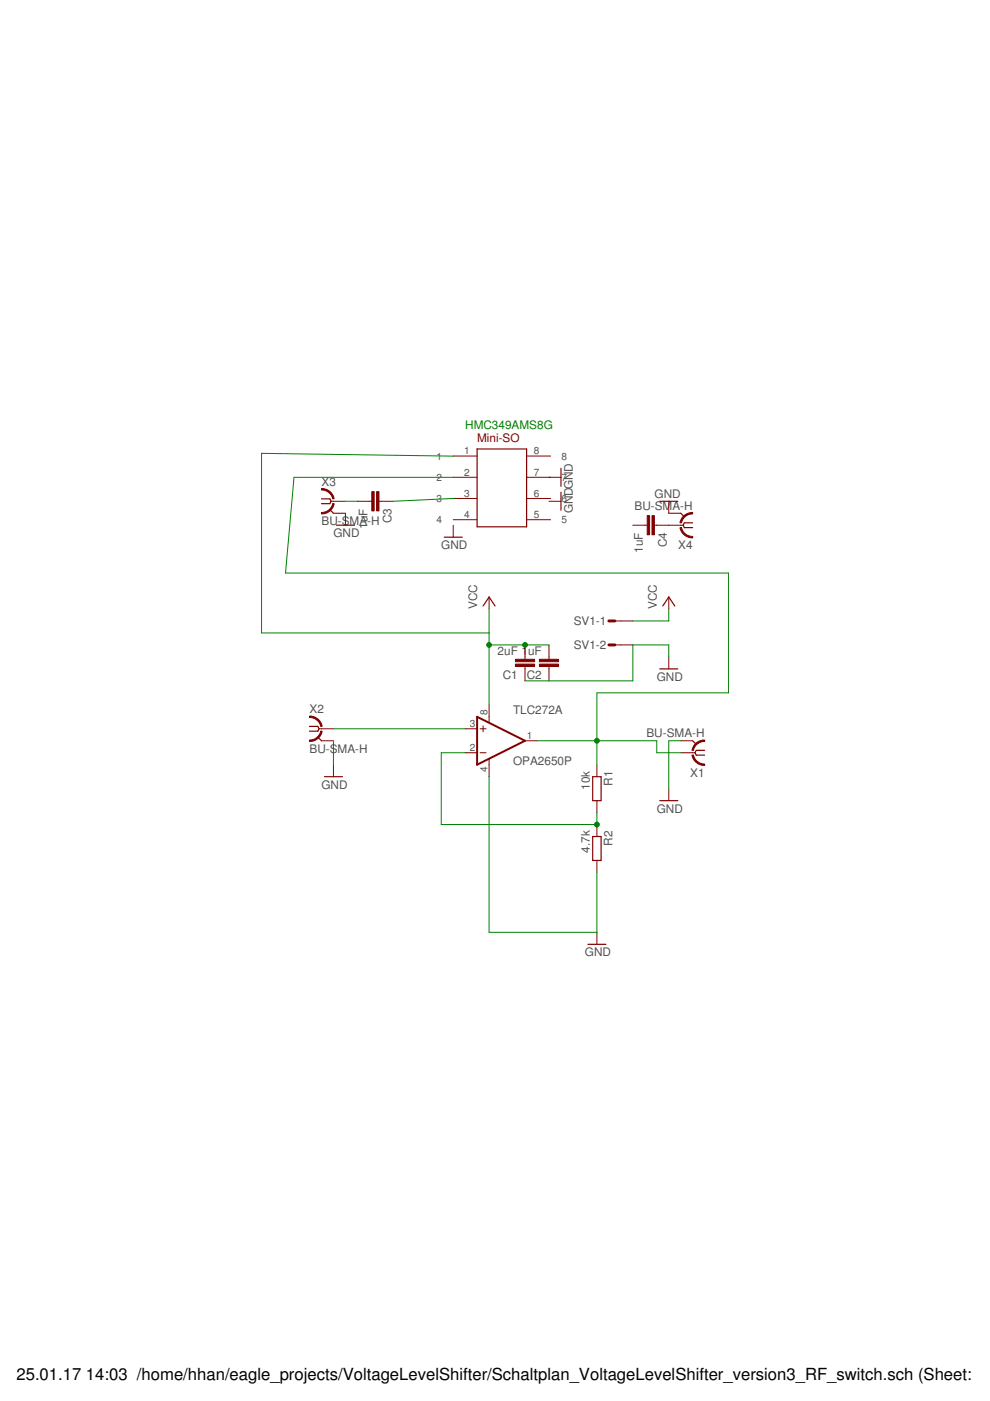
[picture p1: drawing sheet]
<?xml version="1.0" encoding="utf-8"?>
<!DOCTYPE eagle SYSTEM "eagle.dtd">
<eagle version="7.6.0">
<drawing>
<settings>
<setting alwaysvectorfont="no"/>
<setting verticaltext="up"/>
</settings>
<grid distance="0.1" unitdist="inch" unit="inch" style="lines" multiple="1" display="no" altdistance="0.01" altunitdist="inch" altunit="inch"/>
<schematic xreflabel="%F%N/%S.%C%R" xrefpart="/%S.%C%R">
<libraries>
<library name="rcl">
<symbols>
<symbol name="R-EU">
<wire x1="-2.54" y1="-0.889" x2="2.54" y2="-0.889" width="0.254" layer="94"/>
<wire x1="2.54" y1="0.889" x2="-2.54" y2="0.889" width="0.254" layer="94"/>
<wire x1="2.54" y1="-0.889" x2="2.54" y2="0.889" width="0.254" layer="94"/>
<wire x1="-2.54" y1="-0.889" x2="-2.54" y2="0.889" width="0.254" layer="94"/>
<text x="-3.81" y="1.4986" size="1.778" layer="95">&gt;NAME</text>
<text x="-3.81" y="-3.302" size="1.778" layer="96">&gt;VALUE</text>
<pin name="2" x="5.08" y="0" visible="off" length="short" direction="pas" swaplevel="1" rot="R180"/>
<pin name="1" x="-5.08" y="0" visible="off" length="short" direction="pas" swaplevel="1"/>
</symbol>
<symbol name="C-EU">
<wire x1="0" y1="0" x2="0" y2="-0.508" width="0.1524" layer="94"/>
<wire x1="0" y1="-2.54" x2="0" y2="-2.032" width="0.1524" layer="94"/>
<text x="1.524" y="0.381" size="1.778" layer="95">&gt;NAME</text>
<text x="1.524" y="-4.699" size="1.778" layer="96">&gt;VALUE</text>
<rectangle x1="-2.032" y1="-2.032" x2="2.032" y2="-1.524" layer="94"/>
<rectangle x1="-2.032" y1="-1.016" x2="2.032" y2="-0.508" layer="94"/>
<pin name="1" x="0" y="2.54" visible="off" length="short" direction="pas" swaplevel="1" rot="R270"/>
<pin name="2" x="0" y="-5.08" visible="off" length="short" direction="pas" swaplevel="1" rot="R90"/>
</symbol>
</symbols>
<devicesets>
<deviceset name="R-EU_" prefix="R" uservalue="yes">
<gates>
<gate name="G$1" symbol="R-EU" x="0" y="0"/>
</gates>
<devices>
<device name="R0402" package="R0402">
<connects>
<connect gate="G$1" pin="1" pad="1"/>
<connect gate="G$1" pin="2" pad="2"/>
</connects>
<technologies>
<technology name=""/>
</technologies>
</device>
<device name="R0603" package="R0603">
<connects>
<connect gate="G$1" pin="1" pad="1"/>
<connect gate="G$1" pin="2" pad="2"/>
</connects>
<technologies>
<technology name=""/>
</technologies>
</device>
<device name="R0805" package="R0805">
<connects>
<connect gate="G$1" pin="1" pad="1"/>
<connect gate="G$1" pin="2" pad="2"/>
</connects>
<technologies>
<technology name=""/>
</technologies>
</device>
<device name="R0805W" package="R0805W">
<connects>
<connect gate="G$1" pin="1" pad="1"/>
<connect gate="G$1" pin="2" pad="2"/>
</connects>
<technologies>
<technology name=""/>
</technologies>
</device>
<device name="R1005" package="R1005">
<connects>
<connect gate="G$1" pin="1" pad="1"/>
<connect gate="G$1" pin="2" pad="2"/>
</connects>
<technologies>
<technology name=""/>
</technologies>
</device>
<device name="R1206" package="R1206">
<connects>
<connect gate="G$1" pin="1" pad="1"/>
<connect gate="G$1" pin="2" pad="2"/>
</connects>
<technologies>
<technology name=""/>
</technologies>
</device>
<device name="R1206W" package="R1206W">
<connects>
<connect gate="G$1" pin="1" pad="1"/>
<connect gate="G$1" pin="2" pad="2"/>
</connects>
<technologies>
<technology name=""/>
</technologies>
</device>
<device name="R1210" package="R1210">
<connects>
<connect gate="G$1" pin="1" pad="1"/>
<connect gate="G$1" pin="2" pad="2"/>
</connects>
<technologies>
<technology name=""/>
</technologies>
</device>
<device name="R1210W" package="R1210W">
<connects>
<connect gate="G$1" pin="1" pad="1"/>
<connect gate="G$1" pin="2" pad="2"/>
</connects>
<technologies>
<technology name=""/>
</technologies>
</device>
<device name="R2010" package="R2010">
<connects>
<connect gate="G$1" pin="1" pad="1"/>
<connect gate="G$1" pin="2" pad="2"/>
</connects>
<technologies>
<technology name=""/>
</technologies>
</device>
<device name="R2010W" package="R2010W">
<connects>
<connect gate="G$1" pin="1" pad="1"/>
<connect gate="G$1" pin="2" pad="2"/>
</connects>
<technologies>
<technology name=""/>
</technologies>
</device>
<device name="R2012" package="R2012">
<connects>
<connect gate="G$1" pin="1" pad="1"/>
<connect gate="G$1" pin="2" pad="2"/>
</connects>
<technologies>
<technology name=""/>
</technologies>
</device>
<device name="R2012W" package="R2012W">
<connects>
<connect gate="G$1" pin="1" pad="1"/>
<connect gate="G$1" pin="2" pad="2"/>
</connects>
<technologies>
<technology name=""/>
</technologies>
</device>
<device name="R2512" package="R2512">
<connects>
<connect gate="G$1" pin="1" pad="1"/>
<connect gate="G$1" pin="2" pad="2"/>
</connects>
<technologies>
<technology name=""/>
</technologies>
</device>
<device name="R2512W" package="R2512W">
<connects>
<connect gate="G$1" pin="1" pad="1"/>
<connect gate="G$1" pin="2" pad="2"/>
</connects>
<technologies>
<technology name=""/>
</technologies>
</device>
<device name="R3216" package="R3216">
<connects>
<connect gate="G$1" pin="1" pad="1"/>
<connect gate="G$1" pin="2" pad="2"/>
</connects>
<technologies>
<technology name=""/>
</technologies>
</device>
<device name="R3216W" package="R3216W">
<connects>
<connect gate="G$1" pin="1" pad="1"/>
<connect gate="G$1" pin="2" pad="2"/>
</connects>
<technologies>
<technology name=""/>
</technologies>
</device>
<device name="R3225" package="R3225">
<connects>
<connect gate="G$1" pin="1" pad="1"/>
<connect gate="G$1" pin="2" pad="2"/>
</connects>
<technologies>
<technology name=""/>
</technologies>
</device>
<device name="R3225W" package="R3225W">
<connects>
<connect gate="G$1" pin="1" pad="1"/>
<connect gate="G$1" pin="2" pad="2"/>
</connects>
<technologies>
<technology name=""/>
</technologies>
</device>
<device name="R5025" package="R5025">
<connects>
<connect gate="G$1" pin="1" pad="1"/>
<connect gate="G$1" pin="2" pad="2"/>
</connects>
<technologies>
<technology name=""/>
</technologies>
</device>
<device name="R5025W" package="R5025W">
<connects>
<connect gate="G$1" pin="1" pad="1"/>
<connect gate="G$1" pin="2" pad="2"/>
</connects>
<technologies>
<technology name=""/>
</technologies>
</device>
<device name="R6332" package="R6332">
<connects>
<connect gate="G$1" pin="1" pad="1"/>
<connect gate="G$1" pin="2" pad="2"/>
</connects>
<technologies>
<technology name=""/>
</technologies>
</device>
<device name="R6332W" package="R6332W">
<connects>
<connect gate="G$1" pin="1" pad="1"/>
<connect gate="G$1" pin="2" pad="2"/>
</connects>
<technologies>
<technology name=""/>
</technologies>
</device>
<device name="M0805" package="M0805">
<connects>
<connect gate="G$1" pin="1" pad="1"/>
<connect gate="G$1" pin="2" pad="2"/>
</connects>
<technologies>
<technology name=""/>
</technologies>
</device>
<device name="M1206" package="M1206">
<connects>
<connect gate="G$1" pin="1" pad="1"/>
<connect gate="G$1" pin="2" pad="2"/>
</connects>
<technologies>
<technology name=""/>
</technologies>
</device>
<device name="M1406" package="M1406">
<connects>
<connect gate="G$1" pin="1" pad="1"/>
<connect gate="G$1" pin="2" pad="2"/>
</connects>
<technologies>
<technology name=""/>
</technologies>
</device>
<device name="M2012" package="M2012">
<connects>
<connect gate="G$1" pin="1" pad="1"/>
<connect gate="G$1" pin="2" pad="2"/>
</connects>
<technologies>
<technology name=""/>
</technologies>
</device>
<device name="M2309" package="M2309">
<connects>
<connect gate="G$1" pin="1" pad="1"/>
<connect gate="G$1" pin="2" pad="2"/>
</connects>
<technologies>
<technology name=""/>
</technologies>
</device>
<device name="M3216" package="M3216">
<connects>
<connect gate="G$1" pin="1" pad="1"/>
<connect gate="G$1" pin="2" pad="2"/>
</connects>
<technologies>
<technology name=""/>
</technologies>
</device>
<device name="M3516" package="M3516">
<connects>
<connect gate="G$1" pin="1" pad="1"/>
<connect gate="G$1" pin="2" pad="2"/>
</connects>
<technologies>
<technology name=""/>
</technologies>
</device>
<device name="M5923" package="M5923">
<connects>
<connect gate="G$1" pin="1" pad="1"/>
<connect gate="G$1" pin="2" pad="2"/>
</connects>
<technologies>
<technology name=""/>
</technologies>
</device>
<device name="0204/5" package="0204/5">
<connects>
<connect gate="G$1" pin="1" pad="1"/>
<connect gate="G$1" pin="2" pad="2"/>
</connects>
<technologies>
<technology name=""/>
</technologies>
</device>
<device name="0204/7" package="0204/7">
<connects>
<connect gate="G$1" pin="1" pad="1"/>
<connect gate="G$1" pin="2" pad="2"/>
</connects>
<technologies>
<technology name=""/>
</technologies>
</device>
<device name="0204/2V" package="0204V">
<connects>
<connect gate="G$1" pin="1" pad="1"/>
<connect gate="G$1" pin="2" pad="2"/>
</connects>
<technologies>
<technology name=""/>
</technologies>
</device>
<device name="0207/10" package="0207/10">
<connects>
<connect gate="G$1" pin="1" pad="1"/>
<connect gate="G$1" pin="2" pad="2"/>
</connects>
<technologies>
<technology name=""/>
</technologies>
</device>
<device name="0207/12" package="0207/12">
<connects>
<connect gate="G$1" pin="1" pad="1"/>
<connect gate="G$1" pin="2" pad="2"/>
</connects>
<technologies>
<technology name=""/>
</technologies>
</device>
<device name="0207/15" package="0207/15">
<connects>
<connect gate="G$1" pin="1" pad="1"/>
<connect gate="G$1" pin="2" pad="2"/>
</connects>
<technologies>
<technology name=""/>
</technologies>
</device>
<device name="0207/2V" package="0207/2V">
<connects>
<connect gate="G$1" pin="1" pad="1"/>
<connect gate="G$1" pin="2" pad="2"/>
</connects>
<technologies>
<technology name=""/>
</technologies>
</device>
<device name="0207/5V" package="0207/5V">
<connects>
<connect gate="G$1" pin="1" pad="1"/>
<connect gate="G$1" pin="2" pad="2"/>
</connects>
<technologies>
<technology name=""/>
</technologies>
</device>
<device name="0207/7" package="0207/7">
<connects>
<connect gate="G$1" pin="1" pad="1"/>
<connect gate="G$1" pin="2" pad="2"/>
</connects>
<technologies>
<technology name=""/>
</technologies>
</device>
<device name="0309/10" package="0309/10">
<connects>
<connect gate="G$1" pin="1" pad="1"/>
<connect gate="G$1" pin="2" pad="2"/>
</connects>
<technologies>
<technology name=""/>
</technologies>
</device>
<device name="0309/12" package="0309/12">
<connects>
<connect gate="G$1" pin="1" pad="1"/>
<connect gate="G$1" pin="2" pad="2"/>
</connects>
<technologies>
<technology name=""/>
</technologies>
</device>
<device name="0309/V" package="0309V">
<connects>
<connect gate="G$1" pin="1" pad="1"/>
<connect gate="G$1" pin="2" pad="2"/>
</connects>
<technologies>
<technology name=""/>
</technologies>
</device>
<device name="0411/12" package="0411/12">
<connects>
<connect gate="G$1" pin="1" pad="1"/>
<connect gate="G$1" pin="2" pad="2"/>
</connects>
<technologies>
<technology name=""/>
</technologies>
</device>
<device name="0411/15" package="0411/15">
<connects>
<connect gate="G$1" pin="1" pad="1"/>
<connect gate="G$1" pin="2" pad="2"/>
</connects>
<technologies>
<technology name=""/>
</technologies>
</device>
<device name="0411/3V" package="0411V">
<connects>
<connect gate="G$1" pin="1" pad="1"/>
<connect gate="G$1" pin="2" pad="2"/>
</connects>
<technologies>
<technology name=""/>
</technologies>
</device>
<device name="0414/15" package="0414/15">
<connects>
<connect gate="G$1" pin="1" pad="1"/>
<connect gate="G$1" pin="2" pad="2"/>
</connects>
<technologies>
<technology name=""/>
</technologies>
</device>
<device name="0414/5V" package="0414V">
<connects>
<connect gate="G$1" pin="1" pad="1"/>
<connect gate="G$1" pin="2" pad="2"/>
</connects>
<technologies>
<technology name=""/>
</technologies>
</device>
<device name="0617/17" package="0617/17">
<connects>
<connect gate="G$1" pin="1" pad="1"/>
<connect gate="G$1" pin="2" pad="2"/>
</connects>
<technologies>
<technology name=""/>
</technologies>
</device>
<device name="0617/22" package="0617/22">
<connects>
<connect gate="G$1" pin="1" pad="1"/>
<connect gate="G$1" pin="2" pad="2"/>
</connects>
<technologies>
<technology name=""/>
</technologies>
</device>
<device name="0617/5V" package="0617V">
<connects>
<connect gate="G$1" pin="1" pad="1"/>
<connect gate="G$1" pin="2" pad="2"/>
</connects>
<technologies>
<technology name=""/>
</technologies>
</device>
<device name="0922/22" package="0922/22">
<connects>
<connect gate="G$1" pin="1" pad="1"/>
<connect gate="G$1" pin="2" pad="2"/>
</connects>
<technologies>
<technology name=""/>
</technologies>
</device>
<device name="0613/5V" package="P0613V">
<connects>
<connect gate="G$1" pin="1" pad="1"/>
<connect gate="G$1" pin="2" pad="2"/>
</connects>
<technologies>
<technology name=""/>
</technologies>
</device>
<device name="0613/15" package="P0613/15">
<connects>
<connect gate="G$1" pin="1" pad="1"/>
<connect gate="G$1" pin="2" pad="2"/>
</connects>
<technologies>
<technology name=""/>
</technologies>
</device>
<device name="0817/22" package="P0817/22">
<connects>
<connect gate="G$1" pin="1" pad="1"/>
<connect gate="G$1" pin="2" pad="2"/>
</connects>
<technologies>
<technology name=""/>
</technologies>
</device>
<device name="0817/7V" package="P0817V">
<connects>
<connect gate="G$1" pin="1" pad="1"/>
<connect gate="G$1" pin="2" pad="2"/>
</connects>
<technologies>
<technology name=""/>
</technologies>
</device>
<device name="V234/12" package="V234/12">
<connects>
<connect gate="G$1" pin="1" pad="1"/>
<connect gate="G$1" pin="2" pad="2"/>
</connects>
<technologies>
<technology name=""/>
</technologies>
</device>
<device name="V235/17" package="V235/17">
<connects>
<connect gate="G$1" pin="1" pad="1"/>
<connect gate="G$1" pin="2" pad="2"/>
</connects>
<technologies>
<technology name=""/>
</technologies>
</device>
<device name="V526-0" package="V526-0">
<connects>
<connect gate="G$1" pin="1" pad="1"/>
<connect gate="G$1" pin="2" pad="2"/>
</connects>
<technologies>
<technology name=""/>
</technologies>
</device>
<device name="MELF0102R" package="MINI_MELF-0102R">
<connects>
<connect gate="G$1" pin="1" pad="1"/>
<connect gate="G$1" pin="2" pad="2"/>
</connects>
<technologies>
<technology name=""/>
</technologies>
</device>
<device name="MELF0102W" package="MINI_MELF-0102W">
<connects>
<connect gate="G$1" pin="1" pad="1"/>
<connect gate="G$1" pin="2" pad="2"/>
</connects>
<technologies>
<technology name=""/>
</technologies>
</device>
<device name="MELF0204R" package="MINI_MELF-0204R">
<connects>
<connect gate="G$1" pin="1" pad="1"/>
<connect gate="G$1" pin="2" pad="2"/>
</connects>
<technologies>
<technology name=""/>
</technologies>
</device>
<device name="MELF0204W" package="MINI_MELF-0204W">
<connects>
<connect gate="G$1" pin="1" pad="1"/>
<connect gate="G$1" pin="2" pad="2"/>
</connects>
<technologies>
<technology name=""/>
</technologies>
</device>
<device name="MELF0207R" package="MINI_MELF-0207R">
<connects>
<connect gate="G$1" pin="1" pad="1"/>
<connect gate="G$1" pin="2" pad="2"/>
</connects>
<technologies>
<technology name=""/>
</technologies>
</device>
<device name="MELF0207W" package="MINI_MELF-0207W">
<connects>
<connect gate="G$1" pin="1" pad="1"/>
<connect gate="G$1" pin="2" pad="2"/>
</connects>
<technologies>
<technology name=""/>
</technologies>
</device>
<device name="0922V" package="0922V">
<connects>
<connect gate="G$1" pin="1" pad="1"/>
<connect gate="G$1" pin="2" pad="2"/>
</connects>
<technologies>
<technology name=""/>
</technologies>
</device>
<device name="RDH/15" package="RDH/15">
<connects>
<connect gate="G$1" pin="1" pad="1"/>
<connect gate="G$1" pin="2" pad="2"/>
</connects>
<technologies>
<technology name=""/>
</technologies>
</device>
<device name="MELF0102AX" package="MINI_MELF-0102AX">
<connects>
<connect gate="G$1" pin="1" pad="1"/>
<connect gate="G$1" pin="2" pad="2"/>
</connects>
<technologies>
<technology name=""/>
</technologies>
</device>
<device name="R0201" package="R0201">
<connects>
<connect gate="G$1" pin="1" pad="1"/>
<connect gate="G$1" pin="2" pad="2"/>
</connects>
<technologies>
<technology name=""/>
</technologies>
</device>
<device name="VTA52" package="VTA52">
<connects>
<connect gate="G$1" pin="1" pad="1"/>
<connect gate="G$1" pin="2" pad="2"/>
</connects>
<technologies>
<technology name=""/>
</technologies>
</device>
<device name="VTA53" package="VTA53">
<connects>
<connect gate="G$1" pin="1" pad="1"/>
<connect gate="G$1" pin="2" pad="2"/>
</connects>
<technologies>
<technology name=""/>
</technologies>
</device>
<device name="VTA54" package="VTA54">
<connects>
<connect gate="G$1" pin="1" pad="1"/>
<connect gate="G$1" pin="2" pad="2"/>
</connects>
<technologies>
<technology name=""/>
</technologies>
</device>
<device name="VTA55" package="VTA55">
<connects>
<connect gate="G$1" pin="1" pad="1"/>
<connect gate="G$1" pin="2" pad="2"/>
</connects>
<technologies>
<technology name=""/>
</technologies>
</device>
<device name="VTA56" package="VTA56">
<connects>
<connect gate="G$1" pin="1" pad="1"/>
<connect gate="G$1" pin="2" pad="2"/>
</connects>
<technologies>
<technology name=""/>
</technologies>
</device>
<device name="VMTA55" package="VMTA55">
<connects>
<connect gate="G$1" pin="1" pad="1"/>
<connect gate="G$1" pin="2" pad="2"/>
</connects>
<technologies>
<technology name=""/>
</technologies>
</device>
<device name="VMTB60" package="VMTB60">
<connects>
<connect gate="G$1" pin="1" pad="1"/>
<connect gate="G$1" pin="2" pad="2"/>
</connects>
<technologies>
<technology name=""/>
</technologies>
</device>
<device name="R4527" package="R4527">
<connects>
<connect gate="G$1" pin="1" pad="1"/>
<connect gate="G$1" pin="2" pad="2"/>
</connects>
<technologies>
<technology name=""/>
</technologies>
</device>
<device name="WSC0001" package="WSC0001">
<connects>
<connect gate="G$1" pin="1" pad="1"/>
<connect gate="G$1" pin="2" pad="2"/>
</connects>
<technologies>
<technology name=""/>
</technologies>
</device>
<device name="WSC0002" package="WSC0002">
<connects>
<connect gate="G$1" pin="1" pad="1"/>
<connect gate="G$1" pin="2" pad="2"/>
</connects>
<technologies>
<technology name=""/>
</technologies>
</device>
<device name="WSC01/2" package="WSC01/2">
<connects>
<connect gate="G$1" pin="1" pad="1"/>
<connect gate="G$1" pin="2" pad="2"/>
</connects>
<technologies>
<technology name=""/>
</technologies>
</device>
<device name="WSC2515" package="WSC2515">
<connects>
<connect gate="G$1" pin="1" pad="1"/>
<connect gate="G$1" pin="2" pad="2"/>
</connects>
<technologies>
<technology name=""/>
</technologies>
</device>
<device name="WSC4527" package="WSC4527">
<connects>
<connect gate="G$1" pin="1" pad="1"/>
<connect gate="G$1" pin="2" pad="2"/>
</connects>
<technologies>
<technology name=""/>
</technologies>
</device>
<device name="WSC6927" package="WSC6927">
<connects>
<connect gate="G$1" pin="1" pad="1"/>
<connect gate="G$1" pin="2" pad="2"/>
</connects>
<technologies>
<technology name=""/>
</technologies>
</device>
<device name="R1218" package="R1218">
<connects>
<connect gate="G$1" pin="1" pad="1"/>
<connect gate="G$1" pin="2" pad="2"/>
</connects>
<technologies>
<technology name=""/>
</technologies>
</device>
<device name="1812X7R" package="1812X7R">
<connects>
<connect gate="G$1" pin="1" pad="1"/>
<connect gate="G$1" pin="2" pad="2"/>
</connects>
<technologies>
<technology name=""/>
</technologies>
</device>
</devices>
</deviceset>
<deviceset name="CY" prefix="CY" uservalue="yes">
<gates>
<gate name="G$1" symbol="C-EU" x="0" y="0"/>
</gates>
<devices>
<device name="YC10B4" package="YC10B4">
<connects>
<connect gate="G$1" pin="1" pad="1"/>
<connect gate="G$1" pin="2" pad="2"/>
</connects>
<technologies>
<technology name=""/>
</technologies>
</device>
<device name="YC10B5" package="YC10B5">
<connects>
<connect gate="G$1" pin="1" pad="1"/>
<connect gate="G$1" pin="2" pad="2"/>
</connects>
<technologies>
<technology name=""/>
</technologies>
</device>
<device name="YC12B5" package="YC12B5">
<connects>
<connect gate="G$1" pin="1" pad="1"/>
<connect gate="G$1" pin="2" pad="2"/>
</connects>
<technologies>
<technology name=""/>
</technologies>
</device>
<device name="YC15B5" package="YC15B5">
<connects>
<connect gate="G$1" pin="1" pad="1"/>
<connect gate="G$1" pin="2" pad="2"/>
</connects>
<technologies>
<technology name=""/>
</technologies>
</device>
<device name="YC15B6" package="YC15B6">
<connects>
<connect gate="G$1" pin="1" pad="1"/>
<connect gate="G$1" pin="2" pad="2"/>
</connects>
<technologies>
<technology name=""/>
</technologies>
</device>
<device name="YC15B7" package="YC15B7">
<connects>
<connect gate="G$1" pin="1" pad="1"/>
<connect gate="G$1" pin="2" pad="2"/>
</connects>
<technologies>
<technology name=""/>
</technologies>
</device>
<device name="YC22B6" package="YC22B7">
<connects>
<connect gate="G$1" pin="1" pad="1"/>
<connect gate="G$1" pin="2" pad="2"/>
</connects>
<technologies>
<technology name=""/>
</technologies>
</device>
<device name="YC7B5" package="YC7B5">
<connects>
<connect gate="G$1" pin="1" pad="1"/>
<connect gate="G$1" pin="2" pad="2"/>
</connects>
<technologies>
<technology name=""/>
</technologies>
</device>
</devices>
</deviceset>
</devicesets>
</library>
<library name="con-coax">
<symbols>
<symbol name="BNC-FGND">
<wire x1="0" y1="-2.54" x2="-0.762" y2="-1.778" width="0.254" layer="94"/>
<wire x1="0" y1="0" x2="-0.508" y2="0" width="0.1524" layer="94"/>
<wire x1="-2.54" y1="0.508" x2="-0.762" y2="0.508" width="0.254" layer="94"/>
<wire x1="-0.762" y1="0.508" x2="-0.508" y2="0" width="0.254" layer="94"/>
<wire x1="-0.508" y1="0" x2="-0.762" y2="-0.508" width="0.254" layer="94"/>
<wire x1="-0.762" y1="-0.508" x2="-2.54" y2="-0.508" width="0.254" layer="94"/>
<wire x1="-2.54" y1="2.54" x2="0" y2="0.508" width="0.3048" layer="94" curve="-79.611142" cap="flat"/>
<wire x1="-2.54" y1="-2.54" x2="0" y2="-0.508" width="0.3048" layer="94" curve="79.611142" cap="flat"/>
<text x="-2.54" y="-5.08" size="1.778" layer="96">&gt;VALUE</text>
<text x="-2.54" y="3.302" size="1.778" layer="95">&gt;NAME</text>
<pin name="1" x="2.54" y="0" visible="off" length="short" direction="pas" rot="R180"/>
<pin name="2" x="2.54" y="-2.54" visible="off" length="short" direction="pas" rot="R180"/>
</symbol>
</symbols>
<devicesets>
<deviceset name="BU-SMA-H" prefix="X">
<gates>
<gate name="G$1" symbol="BNC-FGND" x="0" y="0"/>
</gates>
<devices>
<device name="" package="BU-SMA-H">
<connects>
<connect gate="G$1" pin="1" pad="1"/>
<connect gate="G$1" pin="2" pad="2 3 4 5"/>
</connects>
<technologies>
<technology name="">
<attribute name="MF" value="" constant="no"/>
<attribute name="MPN" value="" constant="no"/>
<attribute name="OC_FARNELL" value="unknown" constant="no"/>
<attribute name="OC_NEWARK" value="unknown" constant="no"/>
</technology>
</technologies>
</device>
</devices>
</deviceset>
</devicesets>
</library>
<library name="supply1">
<symbols>
<symbol name="VCC">
<wire x1="1.27" y1="-1.905" x2="0" y2="0" width="0.254" layer="94"/>
<wire x1="0" y1="0" x2="-1.27" y2="-1.905" width="0.254" layer="94"/>
<text x="-2.54" y="-2.54" size="1.778" layer="96" rot="R90">&gt;VALUE</text>
<pin name="VCC" x="0" y="-2.54" visible="off" length="short" direction="sup" rot="R90"/>
</symbol>
<symbol name="GND">
<wire x1="-1.905" y1="0" x2="1.905" y2="0" width="0.254" layer="94"/>
<text x="-2.54" y="-2.54" size="1.778" layer="96">&gt;VALUE</text>
<pin name="GND" x="0" y="2.54" visible="off" length="short" direction="sup" rot="R270"/>
</symbol>
</symbols>
<devicesets>
<deviceset name="VCC" prefix="P+">
<gates>
<gate name="VCC" symbol="VCC" x="0" y="0"/>
</gates>
<devices>
<device name="">
<technologies>
<technology name=""/>
</technologies>
</device>
</devices>
</deviceset>
<deviceset name="GND" prefix="GND">
<gates>
<gate name="1" symbol="GND" x="0" y="0"/>
</gates>
<devices>
<device name="">
<technologies>
<technology name=""/>
</technologies>
</device>
</devices>
</deviceset>
</devicesets>
</library>
<library name="con-amp-mt">
<symbols>
<symbol name="M">
<wire x1="1.27" y1="0" x2="2.54" y2="0" width="0.1524" layer="94"/>
<wire x1="0" y1="0" x2="1.27" y2="0" width="0.6096" layer="94"/>
<text x="-0.508" y="1.016" size="1.778" layer="95" rot="R180">&gt;NAME</text>
<text x="0.254" y="-2.413" size="1.778" layer="96">&gt;VALUE</text>
<pin name="S" x="5.08" y="0" visible="off" length="short" direction="pas" rot="R180"/>
</symbol>
</symbols>
<devicesets>
<deviceset name="S02P" prefix="SV" uservalue="yes">
<gates>
<gate name="-1" symbol="M" x="0" y="2.54" addlevel="always"/>
<gate name="-2" symbol="M" x="0" y="-2.54" addlevel="always"/>
</gates>
<devices>
<device name="" package="S02P">
<connects>
<connect gate="-1" pin="S" pad="1"/>
<connect gate="-2" pin="S" pad="2"/>
</connects>
<technologies>
<technology name="">
<attribute name="MF" value="" constant="no"/>
<attribute name="MPN" value="" constant="no"/>
<attribute name="OC_FARNELL" value="unknown" constant="no"/>
<attribute name="OC_NEWARK" value="unknown" constant="no"/>
</technology>
</technologies>
</device>
</devices>
</deviceset>
</devicesets>
</library>
<library name="burr-brown">
<symbols>
<symbol name="OP-AMP+-">
<wire x1="-3.81" y1="3.175" x2="-3.81" y2="1.905" width="0.1524" layer="94"/>
<wire x1="-4.445" y1="2.54" x2="-3.175" y2="2.54" width="0.1524" layer="94"/>
<wire x1="-4.445" y1="-2.54" x2="-3.175" y2="-2.54" width="0.1524" layer="94"/>
<wire x1="-2.54" y1="5.08" x2="-2.54" y2="3.8862" width="0.1524" layer="94"/>
<wire x1="-2.54" y1="-3.9116" x2="-2.54" y2="-5.08" width="0.1524" layer="94"/>
<wire x1="5.08" y1="0" x2="-5.08" y2="5.08" width="0.4064" layer="94"/>
<wire x1="-5.08" y1="5.08" x2="-5.08" y2="-5.08" width="0.4064" layer="94"/>
<wire x1="-5.08" y1="-5.08" x2="5.08" y2="0" width="0.4064" layer="94"/>
<text x="2.54" y="5.715" size="1.778" layer="95">&gt;NAME</text>
<text x="2.54" y="-5.08" size="1.778" layer="96">&gt;VALUE</text>
<text x="-1.27" y="4.445" size="0.8128" layer="93" rot="R90">V+</text>
<text x="-1.27" y="-5.715" size="0.8128" layer="93" rot="R90">V-</text>
<pin name="-IN" x="-7.62" y="-2.54" visible="pad" length="short" direction="in"/>
<pin name="+IN" x="-7.62" y="2.54" visible="pad" length="short" direction="in"/>
<pin name="OUT" x="7.62" y="0" visible="pad" length="short" direction="out" rot="R180"/>
<pin name="V+" x="-2.54" y="7.62" visible="pad" length="short" direction="pwr" rot="R270"/>
<pin name="V-" x="-2.54" y="-7.62" visible="pad" length="short" direction="pwr" rot="R90"/>
</symbol>
<symbol name="OP-AMP">
<wire x1="-3.81" y1="3.175" x2="-3.81" y2="1.905" width="0.1524" layer="94"/>
<wire x1="-4.445" y1="2.54" x2="-3.175" y2="2.54" width="0.1524" layer="94"/>
<wire x1="-4.445" y1="-2.54" x2="-3.175" y2="-2.54" width="0.1524" layer="94"/>
<wire x1="5.08" y1="0" x2="-5.08" y2="5.08" width="0.4064" layer="94"/>
<wire x1="-5.08" y1="5.08" x2="-5.08" y2="-5.08" width="0.4064" layer="94"/>
<wire x1="-5.08" y1="-5.08" x2="5.08" y2="0" width="0.4064" layer="94"/>
<text x="2.54" y="5.715" size="1.778" layer="95">&gt;NAME</text>
<text x="2.54" y="-5.08" size="1.778" layer="96">&gt;VALUE</text>
<pin name="-IN" x="-7.62" y="-2.54" visible="pad" length="short" direction="in"/>
<pin name="+IN" x="-7.62" y="2.54" visible="pad" length="short" direction="in"/>
<pin name="OUT" x="7.62" y="0" visible="pad" length="short" direction="out" rot="R180"/>
</symbol>
</symbols>
<devicesets>
<deviceset name="OPA2650" prefix="IC">
<gates>
<gate name="A" symbol="OP-AMP+-" x="-10.16" y="0"/>
<gate name="B" symbol="OP-AMP" x="10.16" y="0"/>
</gates>
<devices>
<device name="E" package="MSOP08">
<connects>
<connect gate="A" pin="+IN" pad="3"/>
<connect gate="A" pin="-IN" pad="2"/>
<connect gate="A" pin="OUT" pad="1"/>
<connect gate="A" pin="V+" pad="8"/>
<connect gate="A" pin="V-" pad="4"/>
<connect gate="B" pin="+IN" pad="5"/>
<connect gate="B" pin="-IN" pad="6"/>
<connect gate="B" pin="OUT" pad="7"/>
</connects>
<technologies>
<technology name="">
<attribute name="MF" value="" constant="no"/>
<attribute name="MPN" value="" constant="no"/>
<attribute name="OC_FARNELL" value="unknown" constant="no"/>
<attribute name="OC_NEWARK" value="unknown" constant="no"/>
</technology>
</technologies>
</device>
<device name="P" package="DIL08">
<connects>
<connect gate="A" pin="+IN" pad="3"/>
<connect gate="A" pin="-IN" pad="2"/>
<connect gate="A" pin="OUT" pad="1"/>
<connect gate="A" pin="V+" pad="8"/>
<connect gate="A" pin="V-" pad="4"/>
<connect gate="B" pin="+IN" pad="5"/>
<connect gate="B" pin="-IN" pad="6"/>
<connect gate="B" pin="OUT" pad="7"/>
</connects>
<technologies>
<technology name="">
<attribute name="MF" value="" constant="no"/>
<attribute name="MPN" value="AD8056ANZ" constant="no"/>
<attribute name="OC_FARNELL" value="1079308" constant="no"/>
<attribute name="OC_NEWARK" value="19M0925" constant="no"/>
</technology>
</technologies>
</device>
<device name="U" package="SO08">
<connects>
<connect gate="A" pin="+IN" pad="3"/>
<connect gate="A" pin="-IN" pad="2"/>
<connect gate="A" pin="OUT" pad="1"/>
<connect gate="A" pin="V+" pad="8"/>
<connect gate="A" pin="V-" pad="4"/>
<connect gate="B" pin="+IN" pad="5"/>
<connect gate="B" pin="-IN" pad="6"/>
<connect gate="B" pin="OUT" pad="7"/>
</connects>
<technologies>
<technology name="">
<attribute name="MF" value="ALTERA CORPORATION" constant="no"/>
<attribute name="MPN" value="AD8056ARMZ" constant="no"/>
<attribute name="OC_FARNELL" value="1424046" constant="no"/>
<attribute name="OC_NEWARK" value="59K6306" constant="no"/>
</technology>
</technologies>
</device>
</devices>
</deviceset>
</devicesets>
</library>
<library name="smd-special">
<symbols>
<symbol name="MINI-SO">
<wire x1="0" y1="6" x2="10.5" y2="6" width="0.254" layer="94"/>
<wire x1="0" y1="6" x2="0" y2="-10.5" width="0.254" layer="94"/>
<wire x1="0" y1="-10.5" x2="10.5" y2="-10.5" width="0.254" layer="94"/>
<wire x1="10.5" y1="6" x2="10.5" y2="-10.5" width="0.254" layer="94"/>
<text x="0" y="7.5" size="1.778" layer="94">Mini-SO</text>
<pin name="1" x="0" y="4.5" length="middle" rot="R180"/>
<pin name="2" x="0" y="0" length="middle" rot="R180"/>
<pin name="3" x="0" y="-4.5" length="middle" rot="R180"/>
<pin name="4" x="0" y="-9" length="middle" rot="R180"/>
<pin name="8" x="10.5" y="4.5" length="middle"/>
<pin name="7" x="10.5" y="0" length="middle"/>
<pin name="6" x="10.5" y="-4.5" length="middle"/>
<pin name="5" x="10.5" y="-9" length="middle"/>
</symbol>
</symbols>
<devicesets>
<deviceset name="MINI-SO" uservalue="yes">
<gates>
<gate name="G$1" symbol="MINI-SO" x="-5.08" y="2.54"/>
</gates>
<devices>
<device name="" package="MINI-SO">
<connects>
<connect gate="G$1" pin="1" pad="1"/>
<connect gate="G$1" pin="2" pad="2"/>
<connect gate="G$1" pin="3" pad="3"/>
<connect gate="G$1" pin="4" pad="4"/>
<connect gate="G$1" pin="5" pad="5"/>
<connect gate="G$1" pin="6" pad="6"/>
<connect gate="G$1" pin="7" pad="7"/>
<connect gate="G$1" pin="8" pad="8"/>
</connects>
<technologies>
<technology name=""/>
</technologies>
</device>
</devices>
</deviceset>
</devicesets>
</library>
</libraries>
<attributes>
</attributes>
<variantdefs>
</variantdefs>
<classes>
<class number="0" name="default" width="0" drill="0">
</class>
</classes>
<parts>
<part name="TLC272" library="burr-brown" deviceset="OPA2650" device="P" value="OPA2650P"/>
<part name="R1" library="rcl" deviceset="R-EU_" device="0207/12" value="10k"/>
<part name="C1" library="rcl" deviceset="CY" device="YC7B5" value="2uF"/>
<part name="X1" library="con-coax" deviceset="BU-SMA-H" device=""/>
<part name="X2" library="con-coax" deviceset="BU-SMA-H" device=""/>
<part name="P+1" library="supply1" deviceset="VCC" device=""/>
<part name="GND1" library="supply1" deviceset="GND" device=""/>
<part name="GND2" library="supply1" deviceset="GND" device=""/>
<part name="GND3" library="supply1" deviceset="GND" device=""/>
<part name="GND4" library="supply1" deviceset="GND" device=""/>
<part name="P+2" library="supply1" deviceset="VCC" device=""/>
<part name="SV1" library="con-amp-mt" deviceset="S02P" device=""/>
<part name="R2" library="rcl" deviceset="R-EU_" device="0207/12" value="4.7k"/>
<part name="C2" library="rcl" deviceset="CY" device="YC7B5" value="1uF"/>
<part name="HMC349AMS8G" library="smd-special" deviceset="MINI-SO" device=""/>
<part name="C3" library="rcl" deviceset="CY" device="YC7B5" value="1uF"/>
<part name="X3" library="con-coax" deviceset="BU-SMA-H" device=""/>
<part name="GND5" library="supply1" deviceset="GND" device=""/>
<part name="GND6" library="supply1" deviceset="GND" device=""/>
<part name="X4" library="con-coax" deviceset="BU-SMA-H" device=""/>
<part name="GND7" library="supply1" deviceset="GND" device=""/>
<part name="C4" library="rcl" deviceset="CY" device="YC7B5" value="1uF"/>
<part name="GND8" library="supply1" deviceset="GND" device=""/>
<part name="GND9" library="supply1" deviceset="GND" device=""/>
</parts>
<sheets>
<sheet>
<plain>
<text x="66.04" y="111.76" size="1.778" layer="91">HMC349AMS8G</text>
</plain>
<instances>
<instance part="TLC272" gate="A" x="73.66" y="45.72"/>
<instance part="R1" gate="G$1" x="93.98" y="35.56" rot="R270"/>
<instance part="C1" gate="G$1" x="78.74" y="60.96" rot="R180"/>
<instance part="X1" gate="G$1" x="114.3" y="43.18" rot="R180"/>
<instance part="X2" gate="G$1" x="35.56" y="48.26"/>
<instance part="P+1" gate="VCC" x="109.22" y="76.2"/>
<instance part="GND1" gate="1" x="109.22" y="60.96"/>
<instance part="GND2" gate="1" x="93.98" y="2.54"/>
<instance part="GND3" gate="1" x="109.22" y="33.02"/>
<instance part="GND4" gate="1" x="38.1" y="38.1"/>
<instance part="P+2" gate="VCC" x="71.12" y="76.2"/>
<instance part="SV1" gate="-1" x="96.52" y="71.12"/>
<instance part="SV1" gate="-2" x="96.52" y="66.04"/>
<instance part="R2" gate="G$1" x="93.98" y="22.86" rot="R270"/>
<instance part="C2" gate="G$1" x="83.82" y="60.96" rot="R180"/>
<instance part="HMC349AMS8G" gate="G$1" x="68.58" y="101.6"/>
<instance part="C3" gate="G$1" x="48.26" y="96.52" rot="R270"/>
<instance part="X3" gate="G$1" x="38.1" y="96.52"/>
<instance part="GND5" gate="1" x="40.64" y="91.44"/>
<instance part="GND6" gate="1" x="63.5" y="88.9"/>
<instance part="X4" gate="G$1" x="111.76" y="91.44" rot="R180"/>
<instance part="GND7" gate="1" x="109.22" y="96.52" rot="R180"/>
<instance part="C4" gate="G$1" x="106.68" y="91.44" rot="R270"/>
<instance part="GND8" gate="1" x="86.36" y="101.6" rot="R90"/>
<instance part="GND9" gate="1" x="86.36" y="96.52" rot="R90"/>
</instances>
<busses>
</busses>
<nets>
<net name="GND" class="0">
<segment>
<pinref part="GND2" gate="1" pin="GND"/>
<pinref part="TLC272" gate="A" pin="V-"/>
<wire x1="71.12" y1="38.1" x2="71.12" y2="5.08" width="0.1524" layer="91"/>
<wire x1="71.12" y1="5.08" x2="93.98" y2="5.08" width="0.1524" layer="91"/>
<pinref part="R2" gate="G$1" pin="2"/>
<wire x1="93.98" y1="17.78" x2="93.98" y2="5.08" width="0.1524" layer="91"/>
</segment>
<segment>
<pinref part="SV1" gate="-2" pin="S"/>
<pinref part="GND1" gate="1" pin="GND"/>
<wire x1="101.6" y1="66.04" x2="109.22" y2="66.04" width="0.1524" layer="91"/>
<wire x1="109.22" y1="66.04" x2="109.22" y2="63.5" width="0.1524" layer="91"/>
<pinref part="C1" gate="G$1" pin="1"/>
<pinref part="C2" gate="G$1" pin="1"/>
<wire x1="83.82" y1="58.42" x2="78.74" y2="58.42" width="0.1524" layer="91"/>
<wire x1="83.82" y1="58.42" x2="101.6" y2="58.42" width="0.1524" layer="91"/>
<wire x1="101.6" y1="58.42" x2="101.6" y2="66.04" width="0.1524" layer="91"/>
</segment>
<segment>
<pinref part="X1" gate="G$1" pin="2"/>
<wire x1="111.76" y1="45.72" x2="109.22" y2="45.72" width="0.1524" layer="91"/>
<wire x1="109.22" y1="45.72" x2="109.22" y2="35.56" width="0.1524" layer="91"/>
<pinref part="GND3" gate="1" pin="GND"/>
</segment>
<segment>
<pinref part="X2" gate="G$1" pin="2"/>
<pinref part="GND4" gate="1" pin="GND"/>
<wire x1="38.1" y1="45.72" x2="38.1" y2="40.64" width="0.1524" layer="91"/>
</segment>
<segment>
<pinref part="X3" gate="G$1" pin="2"/>
<pinref part="GND5" gate="1" pin="GND"/>
</segment>
<segment>
<pinref part="X4" gate="G$1" pin="2"/>
<pinref part="GND7" gate="1" pin="GND"/>
</segment>
</net>
<net name="VCC" class="0">
<segment>
<pinref part="SV1" gate="-1" pin="S"/>
<pinref part="P+1" gate="VCC" pin="VCC"/>
<wire x1="101.6" y1="71.12" x2="109.22" y2="71.12" width="0.1524" layer="91"/>
<wire x1="109.22" y1="71.12" x2="109.22" y2="73.66" width="0.1524" layer="91"/>
</segment>
<segment>
<pinref part="P+2" gate="VCC" pin="VCC"/>
<pinref part="TLC272" gate="A" pin="V+"/>
<wire x1="71.12" y1="73.66" x2="71.12" y2="68.58" width="0.1524" layer="91"/>
<pinref part="C1" gate="G$1" pin="2"/>
<wire x1="71.12" y1="68.58" x2="71.12" y2="66.04" width="0.1524" layer="91"/>
<wire x1="71.12" y1="66.04" x2="71.12" y2="53.34" width="0.1524" layer="91"/>
<wire x1="78.74" y1="66.04" x2="71.12" y2="66.04" width="0.1524" layer="91"/>
<junction x="71.12" y="66.04"/>
<wire x1="83.82" y1="66.04" x2="78.74" y2="66.04" width="0.1524" layer="91"/>
<junction x="78.74" y="66.04"/>
<pinref part="C2" gate="G$1" pin="2"/>
<wire x1="71.12" y1="68.58" x2="22.86" y2="68.58" width="0.1524" layer="91"/>
<wire x1="22.86" y1="68.58" x2="22.86" y2="106.68" width="0.1524" layer="91"/>
<wire x1="22.86" y1="106.68" x2="63.5" y2="106.08" width="0.1524" layer="91"/>
</segment>
</net>
<net name="N$3" class="0">
<segment>
<pinref part="TLC272" gate="A" pin="OUT"/>
<wire x1="81.28" y1="45.72" x2="93.98" y2="45.72" width="0.1524" layer="91"/>
<wire x1="93.98" y1="45.72" x2="106.68" y2="45.72" width="0.1524" layer="91"/>
<wire x1="106.68" y1="45.72" x2="106.68" y2="43.18" width="0.1524" layer="91"/>
<pinref part="X1" gate="G$1" pin="1"/>
<wire x1="106.68" y1="43.18" x2="111.76" y2="43.18" width="0.1524" layer="91"/>
<pinref part="R1" gate="G$1" pin="1"/>
<wire x1="93.98" y1="45.72" x2="93.98" y2="40.64" width="0.1524" layer="91"/>
<junction x="93.98" y="45.72"/>
<wire x1="63.5" y1="101.6" x2="29.74" y2="101.6" width="0.1524" layer="91"/>
<wire x1="29.74" y1="101.6" x2="27.94" y2="81.28" width="0.1524" layer="91"/>
<wire x1="27.94" y1="81.28" x2="121.92" y2="81.28" width="0.1524" layer="91"/>
<wire x1="121.92" y1="81.28" x2="121.92" y2="55.88" width="0.1524" layer="91"/>
<wire x1="121.92" y1="55.88" x2="93.98" y2="55.88" width="0.1524" layer="91"/>
<wire x1="93.98" y1="55.88" x2="93.98" y2="45.72" width="0.1524" layer="91"/>
</segment>
</net>
<net name="N$1" class="0">
<segment>
<pinref part="R1" gate="G$1" pin="2"/>
<wire x1="93.98" y1="30.48" x2="93.98" y2="27.94" width="0.1524" layer="91"/>
<wire x1="93.98" y1="27.94" x2="60.96" y2="27.94" width="0.1524" layer="91"/>
<wire x1="60.96" y1="27.94" x2="60.96" y2="43.18" width="0.1524" layer="91"/>
<pinref part="TLC272" gate="A" pin="-IN"/>
<wire x1="60.96" y1="43.18" x2="66.04" y2="43.18" width="0.1524" layer="91"/>
<pinref part="R2" gate="G$1" pin="1"/>
<junction x="93.98" y="27.94"/>
</segment>
</net>
<net name="N$6" class="0">
<segment>
<pinref part="X2" gate="G$1" pin="1"/>
<pinref part="TLC272" gate="A" pin="+IN"/>
<wire x1="38.1" y1="48.26" x2="66.04" y2="48.26" width="0.1524" layer="91"/>
</segment>
</net>
<net name="N$4" class="0">
<segment>
<pinref part="C3" gate="G$1" pin="2"/>
<pinref part="X3" gate="G$1" pin="1"/>
<wire x1="43.18" y1="96.52" x2="40.64" y2="96.52" width="0.1524" layer="91"/>
</segment>
</net>
<net name="N$5" class="0">
<segment>
<pinref part="X4" gate="G$1" pin="1"/>
<pinref part="C4" gate="G$1" pin="1"/>
</segment>
</net>
<net name="N$2" class="0">
<segment>
<pinref part="C3" gate="G$1" pin="1"/>
<wire x1="63.9" y1="97.12" x2="50.8" y2="96.52" width="0.1524" layer="91"/>
</segment>
</net>
</nets>
</sheet>
</sheets>
</schematic>
</drawing>
</eagle>
